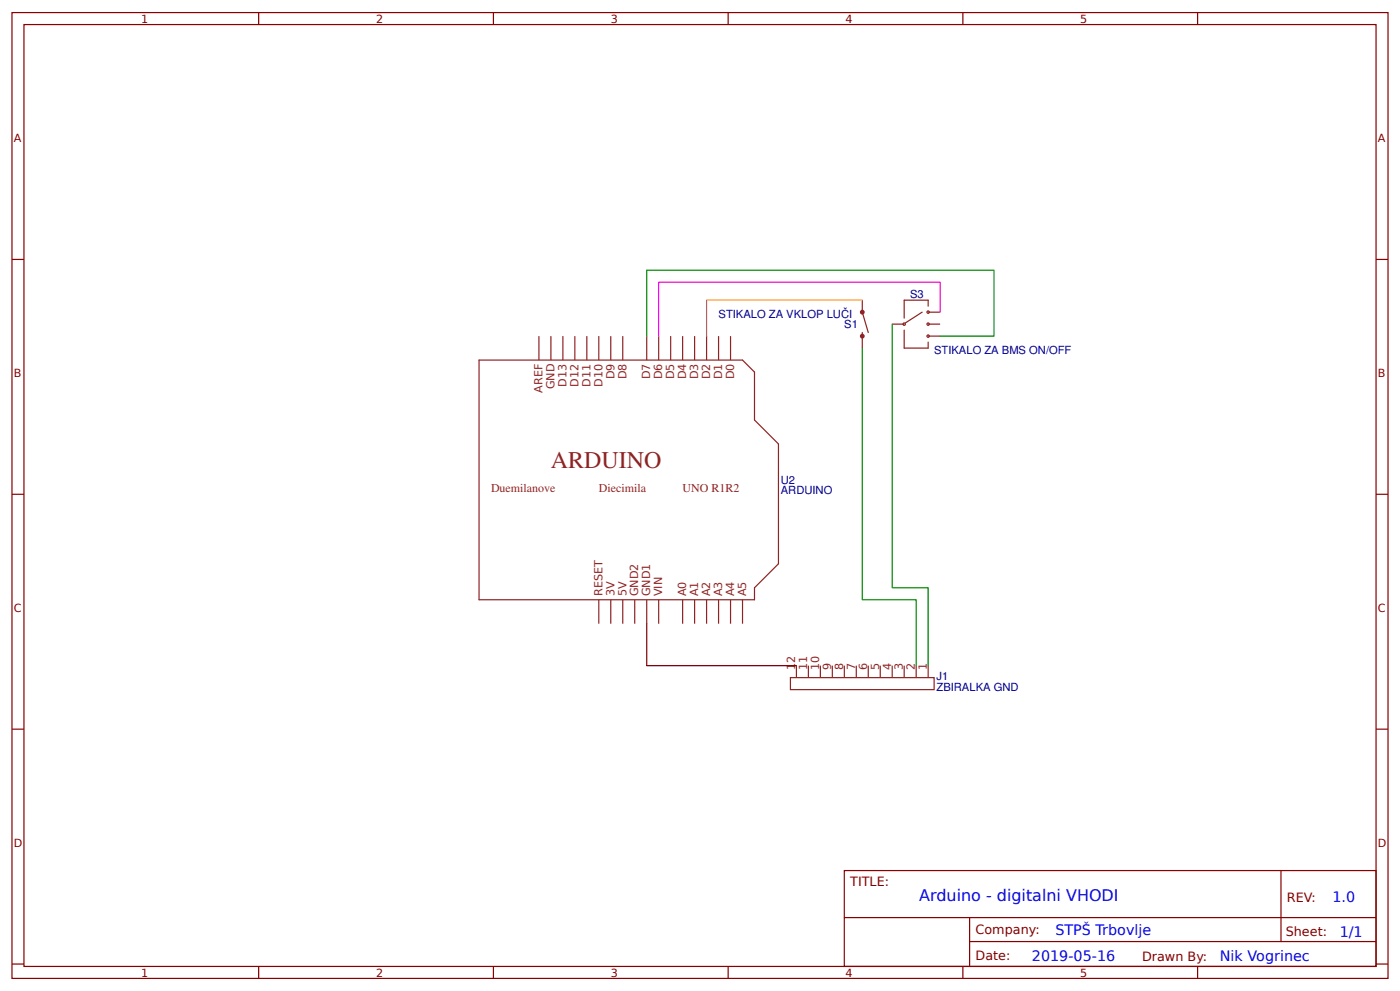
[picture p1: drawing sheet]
<svg xmlns="http://www.w3.org/2000/svg" width="309mm" height="219mm" viewBox="0 0 309 219" stroke-linecap="round" stroke-linejoin="round" font-family="sans-serif">
<g fill="none" stroke="#800" stroke-width=".26">
<path d="M2.6 2.8h304.1v213.2h-304.1zM5.3 5.4h298.7v208h-298.7zM57.1 2.8v2.6M109 2.8v2.6M160.9 2.8v2.6M212.7 2.8v2.6M264.6 2.8v2.6M2.6 57.3h2.7M304 57.3h2.7M2.6 109.1h2.7M304 109.1h2.7M2.6 161h2.7"/>
<path d="M304 161h2.7M186.5 192.2h117.5v21.2h-117.5zM283 192.2v15.7M2.6 212.9h2.7M57.1 213.4v2.6M109 213.4v2.6M160.9 213.4v2.6M186.6 202.6h117.3M212.7 213.4v2.6M214.2 207.9h89.7M214.2 202.6v10.6M264.6 213.4v2.6"/>
<path d="M304 212.9h2.7"/>
</g>
<g fill="none" stroke="#8d2323" stroke-width=".26">
<path d="M105.8 79.5h58.2l2.7 2.7v10.5l5.3 5.3v26.5l-5.3 5.3v2.6h-60.9zM119.1 74.2v5.3M121.7 74.2v5.3M124.4 74.2v5.3M127 74.2v5.3M129.6 74.2v5.3M132.3 74.2v5.3M134.9 74.2v5.3M137.6 74.2v5.3M142.9 74.2v5.3M145.5 74.2v5.3M148.2 74.2v5.3"/>
<path d="M150.8 74.2v5.3M153.5 74.2v5.3M156.1 74.2v5.3M158.7 74.2v5.3M161.4 74.2v5.3M190.5 66.3v2.6l1.3 4.5M190.5 73.4v3.5M197.1 71.6h2.7M199.8 72.9v4h5.3v-1.4M203.7 68.9l-3.7 2.4M205.1 67.6v-1.3h-5.3v3.9M205.1 68.9h2.6"/>
<path d="M205.1 71.6h2.6M205.1 74.2h2.6M132.3 132.4v5.3M134.9 132.4v5.3M137.6 132.4v5.3M140.2 132.4v5.3M142.9 132.4v5.3M145.5 132.4v5.3M150.8 132.4v5.3M153.5 132.4v5.3M156.1 132.4v5.3M158.7 132.4v5.3"/>
<path d="M161.4 132.4v5.3M164 132.4v5.3M174.6 149.6h31.8v2.7h-31.8zM175.9 147v2.6M178.6 147v2.6M181.2 147v2.6M183.9 147v2.6M186.5 147v2.6M189.2 147v2.6M191.8 147v2.6M194.5 147v2.6M197.1 147v2.6"/>
<path d="M199.8 147v2.6M202.4 147v2.6M205.1 147v2.6"/>
<circle cx="199.8" cy="71.6" r=".26"/>
<circle cx="205.1" cy="71.6" r=".26"/>
<circle cx="205.1" cy="68.9" r=".26"/>
<circle cx="205.1" cy="74.2" r=".26"/>
</g>
<g fill="none" stroke="#8d2323" stroke-width=".53">
<circle cx="190.5" cy="74.2" r=".26"/>
<circle cx="190.5" cy="68.9" r=".26"/>
</g>
<path d="M207.7 68.9v-6.6h-62.2v11.9" fill="none" stroke="#f0f" stroke-width=".26"/>
<path d="M142.9 74.2v-14.5h76.7v14.5h-11.9M190.5 76.9v55.5h11.9v14.6M197.1 71.6v58.2h8v17.2" fill="none" stroke="#080" stroke-width=".26"/>
<path d="M190.5 66.3h-34.4v7.9" fill="none" stroke="#f90" stroke-width=".26"/>
<path d="M142.9 137.7v9.3h33" fill="none" stroke="#000" stroke-width=".26"/>
<text font-size="5.3" fill="#8d2323" x="121.7" y="103.3">ARDUINO</text>
<text font-size="3.5" fill="#00f" x="203.1" y="199">Arduino - digitalni VHODI</text>
<g font-size="3.2" fill="#00f">
<text x="294.4" y="199.2">1.0</text>
<text x="233.2" y="206.3">STPŠ Trbovlje</text>
<text x="296" y="206.9">1/1</text>
<text x="228" y="212.2">2019-05-16</text>
<text x="269.5" y="212.1">Nik Vogrinec</text>
</g>
<g font-size="2.8" fill="#800">
<text x="187.9" y="195.7">TITLE:</text>
<text x="284.3" y="199.2">REV:</text>
<text x="215.5" y="206.3">Company:</text>
<text x="284.1" y="206.8">Sheet:</text>
<text x="215.5" y="212.1">Date:</text>
<text x="252.3" y="212.1">Drawn By:</text>
</g>
<g font-size="2.6" fill="#8d2323">
<text x="108.5" y="108.6">Duemilanove</text>
<text x="132.3" y="108.6">Diecimila</text>
<text x="150.8" y="108.6">UNO R1R2</text>
</g>
<g font-size="2.5" fill="#800">
<text x="31.2" y="5">1</text>
<text x="83.1" y="5">2</text>
<text x="134.9" y="5">3</text>
<text x="186.8" y="5">4</text>
<text x="238.7" y="5">5</text>
<text x="3" y="31.4">A</text>
<text x="304.4" y="31.4">A</text>
<text x="3" y="83.2">B</text>
<text x="304.4" y="83.2">B</text>
<text x="3" y="135.1">C</text>
<text x="304.4" y="135.1">C</text>
<text x="3" y="186.9">D</text>
<text x="304.4" y="186.9">D</text>
<text x="31.2" y="215.6">1</text>
<text x="83.1" y="215.6">2</text>
<text x="134.9" y="215.6">3</text>
<text x="186.8" y="215.6">4</text>
<text x="238.7" y="215.6">5</text>
</g>
<g font-size="2.5" fill="#000080">
<text x="201.1" y="65.9">S3</text>
<text x="158.7" y="70.2">STIKALO ZA VKLOP LUČI</text>
<text x="186.5" y="72.5">S1</text>
<text x="206.4" y="78.1">STIKALO ZA BMS ON/OFF</text>
<text x="172.5" y="106.8">U2</text>
<text x="172.5" y="109">ARDUINO</text>
<text x="206.9" y="152.6">ZBIRALKA GND</text>
<text x="206.9" y="150.2">J1</text>
</g>
<g font-size="2.5" fill="#8d2323">
<text x="135.7" y="83.8" transform="rotate(-90 135.7 83.8)">D9</text>
<text x="138.4" y="83.8" transform="rotate(-90 138.4 83.8)">D8</text>
<text x="143.7" y="83.8" transform="rotate(-90 143.7 83.8)">D7</text>
<text x="146.3" y="83.8" transform="rotate(-90 146.3 83.8)">D6</text>
<text x="149" y="83.8" transform="rotate(-90 149 83.8)">D5</text>
<text x="151.6" y="83.8" transform="rotate(-90 151.6 83.8)">D4</text>
<text x="154.3" y="83.8" transform="rotate(-90 154.3 83.8)">D3</text>
<text x="156.9" y="83.8" transform="rotate(-90 156.9 83.8)">D2</text>
<text x="159.5" y="83.8" transform="rotate(-90 159.5 83.8)">D1</text>
<text x="162.2" y="83.8" transform="rotate(-90 162.2 83.8)">D0</text>
<text x="119.9" y="86.7" transform="rotate(-90 119.9 86.7)">AREF</text>
<text x="122.5" y="86" transform="rotate(-90 122.5 86)">GND</text>
<text x="125.1" y="85.3" transform="rotate(-90 125.1 85.3)">D13</text>
<text x="127.8" y="85.3" transform="rotate(-90 127.8 85.3)">D12</text>
<text x="130.4" y="85.3" transform="rotate(-90 130.4 85.3)">D11</text>
<text x="133.1" y="85.3" transform="rotate(-90 133.1 85.3)">D10</text>
<text x="133.1" y="131.6" transform="rotate(-90 133.1 131.6)">RESET</text>
<text x="135.7" y="131.6" transform="rotate(-90 135.7 131.6)">3V</text>
<text x="138.4" y="131.6" transform="rotate(-90 138.4 131.6)">5V</text>
<text x="141" y="131.6" transform="rotate(-90 141 131.6)">GND2</text>
<text x="143.7" y="131.6" transform="rotate(-90 143.7 131.6)">GND1</text>
<text x="146.3" y="131.6" transform="rotate(-90 146.3 131.6)">VIN</text>
<text x="151.6" y="131.6" transform="rotate(-90 151.6 131.6)">A0</text>
<text x="154.3" y="131.6" transform="rotate(-90 154.3 131.6)">A1</text>
<text x="156.9" y="131.6" transform="rotate(-90 156.9 131.6)">A2</text>
<text x="159.5" y="131.6" transform="rotate(-90 159.5 131.6)">A3</text>
<text x="162.2" y="131.6" transform="rotate(-90 162.2 131.6)">A4</text>
<text x="164.8" y="131.6" transform="rotate(-90 164.8 131.6)">A5</text>
<text x="175.7" y="148" transform="rotate(-90 175.7 148)">12</text>
<text x="178.3" y="148" transform="rotate(-90 178.3 148)">11</text>
<text x="181" y="148" transform="rotate(-90 181 148)">10</text>
<text x="183.6" y="148" transform="rotate(-90 183.6 148)">9</text>
<text x="186.3" y="148" transform="rotate(-90 186.3 148)">8</text>
<text x="188.9" y="148" transform="rotate(-90 188.9 148)">7</text>
<text x="191.6" y="148" transform="rotate(-90 191.6 148)">6</text>
<text x="194.2" y="148" transform="rotate(-90 194.2 148)">5</text>
<text x="196.8" y="148" transform="rotate(-90 196.8 148)">4</text>
<text x="199.5" y="148" transform="rotate(-90 199.5 148)">3</text>
<text x="202.1" y="148" transform="rotate(-90 202.1 148)">2</text>
<text x="204.8" y="148" transform="rotate(-90 204.8 148)">1</text>
</g>
</svg>
